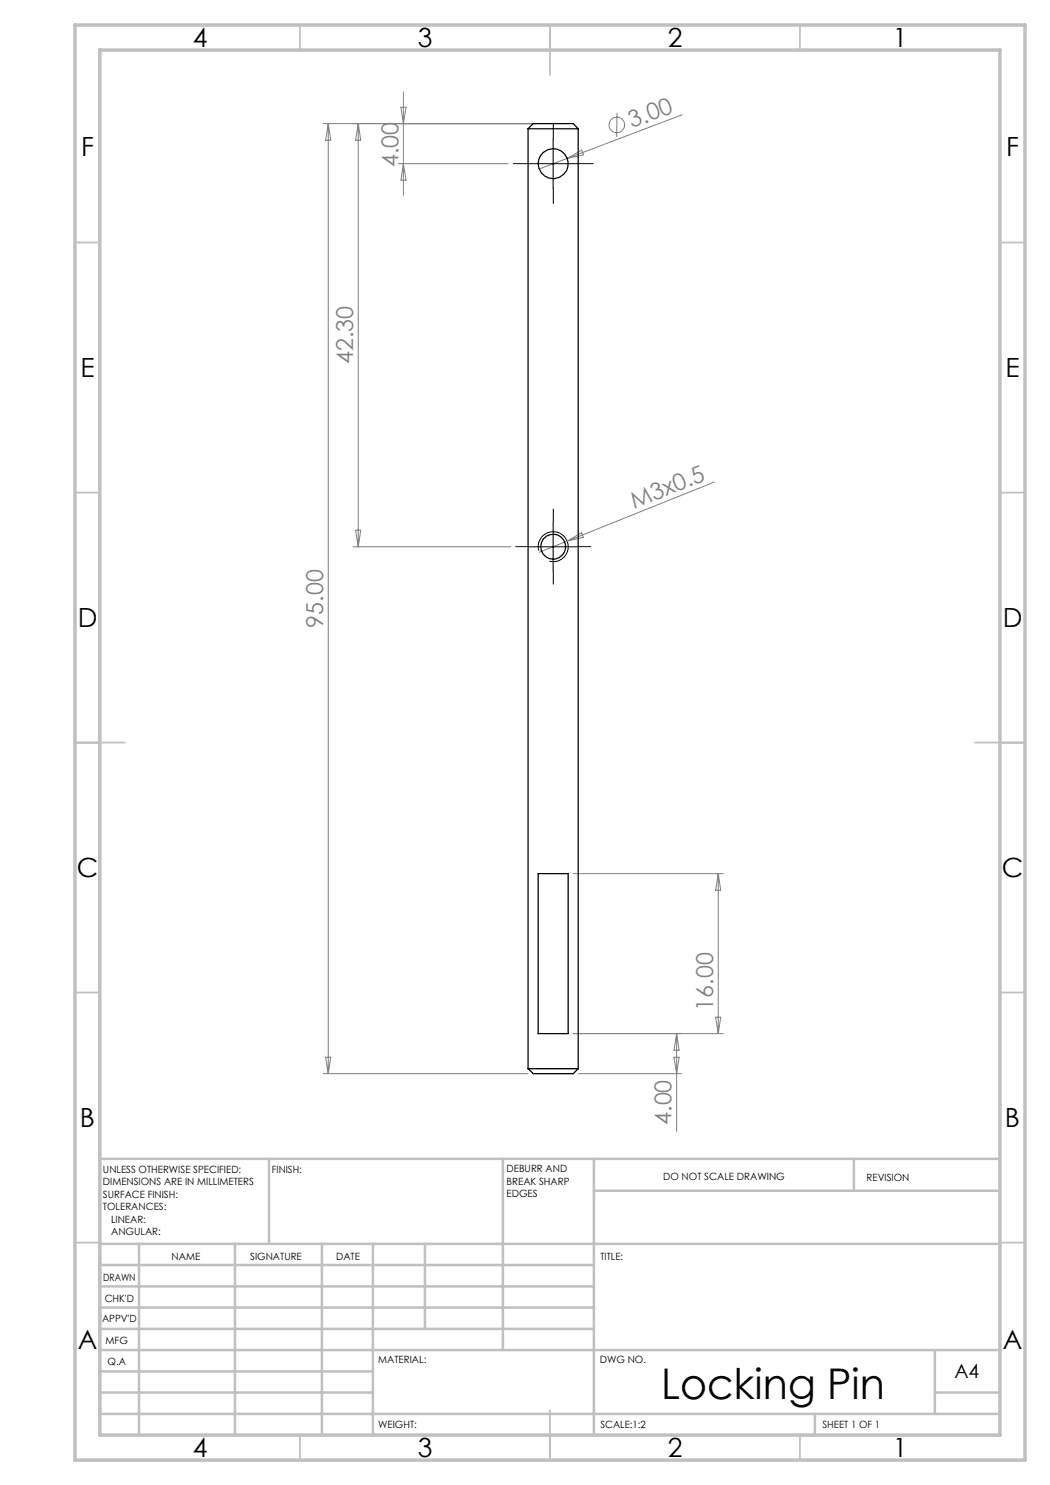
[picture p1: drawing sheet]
<svg xmlns="http://www.w3.org/2000/svg" width="210mm" height="297mm" viewBox="0 0 210 297" stroke-linecap="round" stroke-linejoin="round" font-family="sans-serif">
<g fill="none" stroke="#808080" stroke-width=".2">
<path d="M80.7 18.4v20.7M64.6 24.7h42.5M65.7 24.7l.4 3.3h-1zM65.7 24.7v190M71.6 24.7v84.7M71.6 24.7l.5 3.3h-1zM79.7 32.7h21.9M80.2 21.4h1l-.5 3.3zM80.7 32.7l.5 3.4h-1zM113.5 31.7l2.8-1.7 .4 1zM123.4 22.6l-.1 4.8M136.4 23l-28.6 10.8"/>
<path d="M142.9 96.4l-29.5 11.8M70.6 109.4h31.5M71.1 106h1l-.5 3.4zM113.4 108.2l-5.6 2.3M113.4 108.2l2.9-1.7 .4 1zM114.7 174.7h29.9M143.7 174.7v32M143.7 174.7l.4 3.3h-1zM64.6 214.7h41M65.1 211.5h1l-.4 3.2zM114.7 206.7h29.9M115.6 214.7h20.7"/>
<path d="M134.8 211.5h1l-.5 3.2zM135.3 206.7v19.6M135.3 206.7l.5 3.3h-1zM143.1 203.4h1l-.4 3.3z"/>
<circle cx="123.4" cy="25" r="1.55"/>
</g>
<path d="M105.6 32.7h10M110.6 27.7v10M105.6 109.4h10M107.7 110.1a3 3 0 0 1 2.7-3.7 3 3 0 0 1 3.2 3.2 3 3 0 0 1-3.7 2.7M110.6 104.3v10" fill="none" stroke="#000" stroke-width=".2"/>
<g fill="none" stroke="#c0c0c0" stroke-width=".35">
<path d="M60 5v5M110 5v10M160 5v5M15 48.5h5M200 48.5h5M15 98.5h5M200 98.5h5M15 148.5h10M195 148.5h10M15 198.5h5M200 198.5h5M15 248.5h5"/>
<path d="M200 248.5h5M60 287v5M110 282v10M160 287v5"/>
</g>
<g fill="none" stroke="#c0c0c0" stroke-width=".5">
<path d="M53.8 231.8v17M100.6 231.8v38.2M118.8 231.8v55.2M118.8 238.2h81.2M170.8 231.8v6.4M200 231.8h-180v55.2M20 248.8h180M20 257.3h98.8M20 253h98.8M27.8 248.8v38.2M47 248.8v38.2M64.4 248.8v38.2"/>
<path d="M74.6 248.8v38.2M85 248.8v17M20 265.8h98.8M20 261.5h98.8M20 278.5h54.6M20 274.3h54.6M20 270h180M187 278.5h13M187 270v12.8M20 282.8h180M163 282.8v4.2"/>
</g>
<path d="M15 5h190v287h-190zM20 10h180v277h-180z" fill="none" stroke="#c0c0c0" stroke-width=".7"/>
<path d="M105.7 32.7h-3M110.7 27.7v-3M110.7 37.7v3M115.7 32.7h3M105.7 109.3h-2.5M110.7 104.3v-2.5M110.7 114.3v2.5M115.7 109.3h2.5" fill="none" stroke="#000" stroke-width=".2" stroke-dasharray="15.2 1.3 1.3 1.3"/>
<g fill="none" stroke="#000" stroke-width=".25">
<path d="M105.6 25.7h10M105.6 25.7l1-1h8.1l.9 1M105.6 25.7v188M115.6 25.7v188M107.6 174.7h6v32h-6zM105.6 213.7h10M105.6 213.7l1 1h8.1l.9-1"/>
<circle cx="110.6" cy="32.7" r="3"/>
<circle cx="110.6" cy="109.3" r="2.49"/>
</g>
<text font-size="8.5" x="132.2" y="279.7">Locking Pin</text>
<g font-size="5.3">
<text x="38.5" y="9.5">4</text>
<text x="83.5" y="9.5">3</text>
<text x="133.6" y="9.5">2</text>
<text x="178.6" y="9.5">1</text>
<text x="16.2" y="31.2">F</text>
<text x="201.2" y="31.2">F</text>
<text x="16.1" y="75.5">E</text>
<text x="201.1" y="75.5">E</text>
<text x="15.5" y="125.5">D</text>
<text x="200.5" y="125.5">D</text>
<text x="15.4" y="175.5">C</text>
<text x="200.4" y="175.5">C</text>
<text x="16" y="225.5">B</text>
<text x="201" y="225.5">B</text>
<text x="15.5" y="269.8">A</text>
<text x="200.5" y="269.8">A</text>
<text x="38.5" y="291.5">4</text>
<text x="83.5" y="291.5">3</text>
<text x="133.6" y="291.5">2</text>
<text x="178.6" y="291.5">1</text>
</g>
<g font-size="4.7" fill="#808080">
<text x="126.4" y="25.7" transform="rotate(-21 126.4 25.7)">3.00</text>
<text x="79.7" y="33.4" transform="rotate(-90 79.7 33.4)">4.00</text>
<text x="70.6" y="72.8" transform="rotate(-90 70.6 72.8)">42.30</text>
<text x="126.9" y="101.7" transform="rotate(-22 126.9 101.7)">M3x0.5</text>
<text x="64.6" y="125.5" transform="rotate(-90 64.6 125.5)">95.00</text>
<text x="142.6" y="202.1" transform="rotate(-90 142.6 202.1)">16.00</text>
<text x="134.3" y="225" transform="rotate(-90 134.3 225)">4.00</text>
</g>
<text font-size="3.9" x="190.9" y="275.5">A4</text>
<g font-size="2">
<text x="20.6" y="234.6">UNLESS OTHERWISE SPECIFIED:</text>
<text x="20.6" y="237.1">DIMENSIONS ARE IN MILLIMETERS</text>
<text x="20.6" y="239.6">SURFACE FINISH:</text>
<text x="54.4" y="234.6">FINISH:</text>
<text x="101.3" y="234.5">DEBURR AND</text>
<text x="101.3" y="237">BREAK SHARP</text>
<text x="101.3" y="239.5">EDGES</text>
<text x="132.6" y="236">DO NOT SCALE DRAWING</text>
<text x="173.3" y="236.2">REVISION</text>
<text x="20.6" y="242.1">TOLERANCES:</text>
<text x="22.2" y="244.6">LINEAR:</text>
<text x="22.2" y="247.1">ANGULAR:</text>
<text x="34.3" y="252">NAME</text>
<text x="50" y="251.9">SIGNATURE</text>
<text x="67.2" y="251.9">DATE</text>
<text x="120.1" y="251.9">TITLE:</text>
<text x="20.6" y="256.1">DRAWN</text>
<text x="20.9" y="260.3">CHK'D</text>
<text x="20.4" y="264.4">APPV'D</text>
<text x="21.1" y="268.8">MFG</text>
<text x="21.5" y="273">Q.A</text>
<text x="75.6" y="272.5">MATERIAL:</text>
<text x="120" y="272.5">DWG NO.</text>
<text x="75.6" y="285.5">WEIGHT:</text>
<text x="120.1" y="285.6">SCALE:1:2</text>
<text x="164.5" y="285.6">SHEET 1 OF 1</text>
</g>
</svg>
